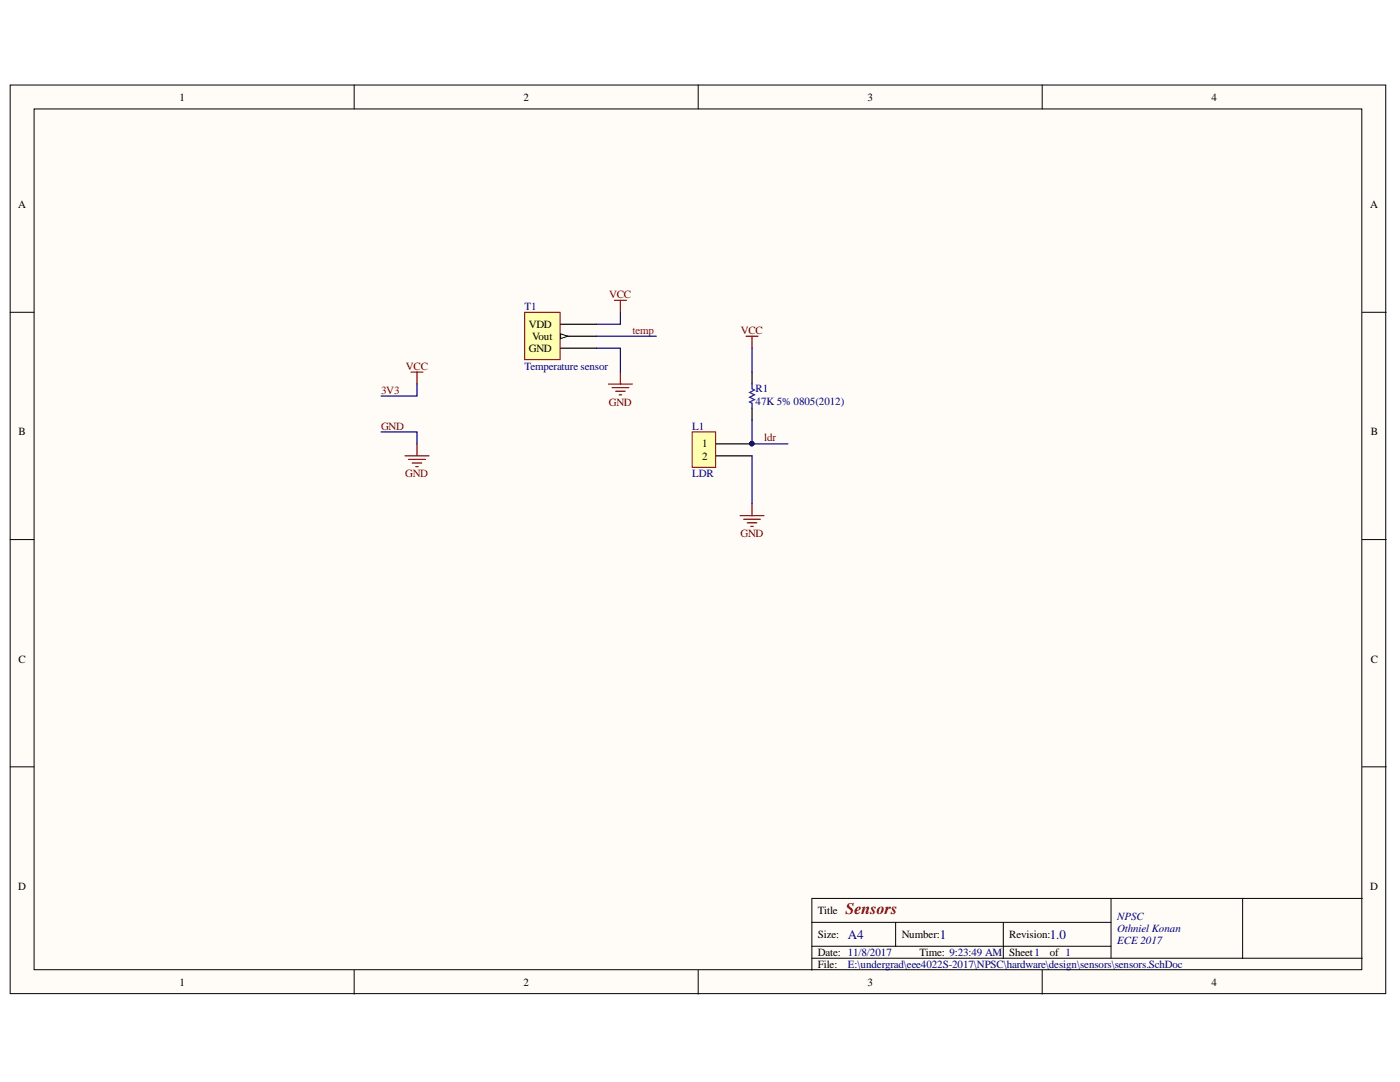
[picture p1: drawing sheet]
<svg xmlns="http://www.w3.org/2000/svg" width="279mm" height="216mm" viewBox="0 0 279 216" stroke-linecap="round" stroke-linejoin="round" font-family="sans-serif">
<g fill="#fffcf8" stroke="#000" stroke-width=".2">
<path d="M2 17h274.6v181.3h-274.6z"/>
<path d="M6.8 21.7h265v171.8h-265z"/>
</g>
<g fill="none" stroke="#000" stroke-width=".2">
<path d="M70.7 17v4.7M139.3 17v4.7M208 17v4.7M2 62.3h4.8M271.9 62.3h4.8M2 107.7h4.8M271.9 107.7h4.8M2 153h4.8M271.9 153h4.8M221.7 179.3v11.9M248 179.3h-86v14.3M271.9 179.3h-23.9v11.9"/>
<path d="M70.7 193.6v4.8M139.3 193.6v4.8M162 184h59.7M162 191.2h109.9M162 188.8h59.7M178.7 184v4.8M200.2 184v7.2M208 193.6v4.8"/>
</g>
<path d="M104.7 62.3h7.1v9.5h-7.1z" fill="#ffffb0" stroke="#800000" stroke-width=".2"/>
<path d="M111.9 64.7h7.1M111.9 67.1h7.1" fill="none" stroke="#000" stroke-width=".24"/>
<path d="M111.9 66.6l1.4 .5-1.4 .5z" fill="#fffcf8"/>
<path d="M111.9 66.6l1.4 .5-1.4 .5z" fill="none" stroke="#000" stroke-width=".2"/>
<path d="M111.9 69.5h7.1" fill="none" stroke="#000" stroke-width=".24"/>
<path d="M138.1 86.2h4.7v7h-4.7z" fill="#ffffb0" stroke="#800000" stroke-width=".2"/>
<path d="M150.1 74.3v2.3M142.9 88.6h7.2M142.9 91h7.2M150.1 81.4v2.4" fill="none" stroke="#000" stroke-width=".24"/>
<circle cx="150" cy="88.5" r=".43" fill="#000080" stroke="#000080" stroke-width=".2"/>
<path d="M150.1 76.6v1l.5 .2-1 .5 1 .5-1 .5 1 .4-1 .5 .5 .3v.9" fill="none" stroke="#00f" stroke-width=".24"/>
<g fill="none" stroke="#800000" stroke-width=".24">
<path d="M122.6 59.9h2.4M123.8 59.9v2.4M82 74.3h2.4M83.2 74.3v2.3M121.4 76.6h4.8M122.1 77.4h3.4M122.9 78.1h1.9M123.6 78.8h.5M123.8 74.3v2.3M148.9 67.1h2.4M150.1 67.1v2.4M80.8 91h4.8"/>
<path d="M81.5 91.7h3.4M82.3 92.4h1.9M83 93.1h.5M83.2 88.6v2.4M147.7 102.9h4.8M148.4 103.6h3.4M149.1 104.3h1.9M149.8 105h.5M150.1 100.5v2.4"/>
</g>
<path d="M83.2 76.6v2.4h-7.1M119 69.5h4.8v4.8M119 67.1h12M123.8 62.3v2.4h-4.8M150.1 69.5v4.8M76.1 86.2h7.1v2.4M150.1 83.8v4.8h7.1M150.1 91v9.5" fill="none" stroke="#000080" stroke-width=".24"/>
<text font-size="3.2" fill="#800000" x="168.7" y="182.4">Sensors</text>
<g font-size="2.6" fill="#000080">
<text x="169.2" y="187.3">A4</text>
<text x="187.6" y="187.3">1</text>
<text x="209.5" y="187.3">1.0</text>
</g>
<g font-size="2.2">
<text x="35.8" y="20.1">1</text>
<text x="104.5" y="20.1">2</text>
<text x="173.1" y="20.1">3</text>
<text x="241.8" y="20.1">4</text>
<text x="3.6" y="41.5">A</text>
<text x="273.5" y="41.5">A</text>
<text x="105.5" y="65.4">VDD</text>
<text x="105.5" y="70.2">GND</text>
<text x="106.2" y="67.8">Vout</text>
<text x="3.7" y="86.9">B</text>
<text x="140.2" y="89.3">1</text>
<text x="273.6" y="86.9">B</text>
<text x="140.2" y="91.7">2</text>
<text x="3.7" y="132.2">C</text>
<text x="273.6" y="132.2">C</text>
<text x="3.6" y="177.6">D</text>
<text x="273.5" y="177.6">D</text>
<text x="163.2" y="182.4">Title</text>
<text x="163.2" y="187.1">Size:</text>
<text x="163.2" y="190.8">Date: 11/8/2017</text>
<text x="180" y="187.1">Number:</text>
<text x="183.5" y="190.8">Time: 9:23:49 AM</text>
<text x="201.4" y="187.1">Revision:</text>
<text x="201.4" y="190.8">Sheet1</text>
<text x="209.5" y="190.8">of 1</text>
<text x="35.8" y="196.7">1</text>
<text x="104.5" y="196.7">2</text>
<text x="163.2" y="193.1">File:</text>
<text x="173.1" y="196.7">3</text>
<text x="241.8" y="196.7">4</text>
</g>
<g font-size="2.2" fill="#800000">
<text x="121.6" y="59.5">VCC</text>
<text x="126.2" y="66.6">temp</text>
<text x="147.8" y="66.6">VCC</text>
<text x="81" y="73.8">VCC</text>
<text x="76" y="78.5">3V3</text>
<text x="121.5" y="81">GND</text>
<text x="76" y="85.7">GND</text>
<text x="152.5" y="88.1">ldr</text>
<text x="80.9" y="95.3">GND</text>
<text x="147.8" y="107.2">GND</text>
</g>
<g font-size="2.2" fill="#000080">
<text x="104.7" y="61.8">T1</text>
<text x="104.7" y="73.8">Temperature sensor</text>
<text x="150.8" y="78.3">R1</text>
<text x="150.8" y="80.7">47K 5% 0805(2012)</text>
<text x="138.1" y="85.7">L1</text>
<text x="138.1" y="95.3">LDR</text>
<text x="223" y="183.6">NPSC</text>
<text x="223" y="186">Othniel Konan</text>
<text x="223" y="188.3">ECE 2017</text>
<text x="169.2" y="193.1">E:\undergrad\eee4022S-2017\NPSC\hardware\design\sensors\sensors.SchDoc</text>
</g>
</svg>
